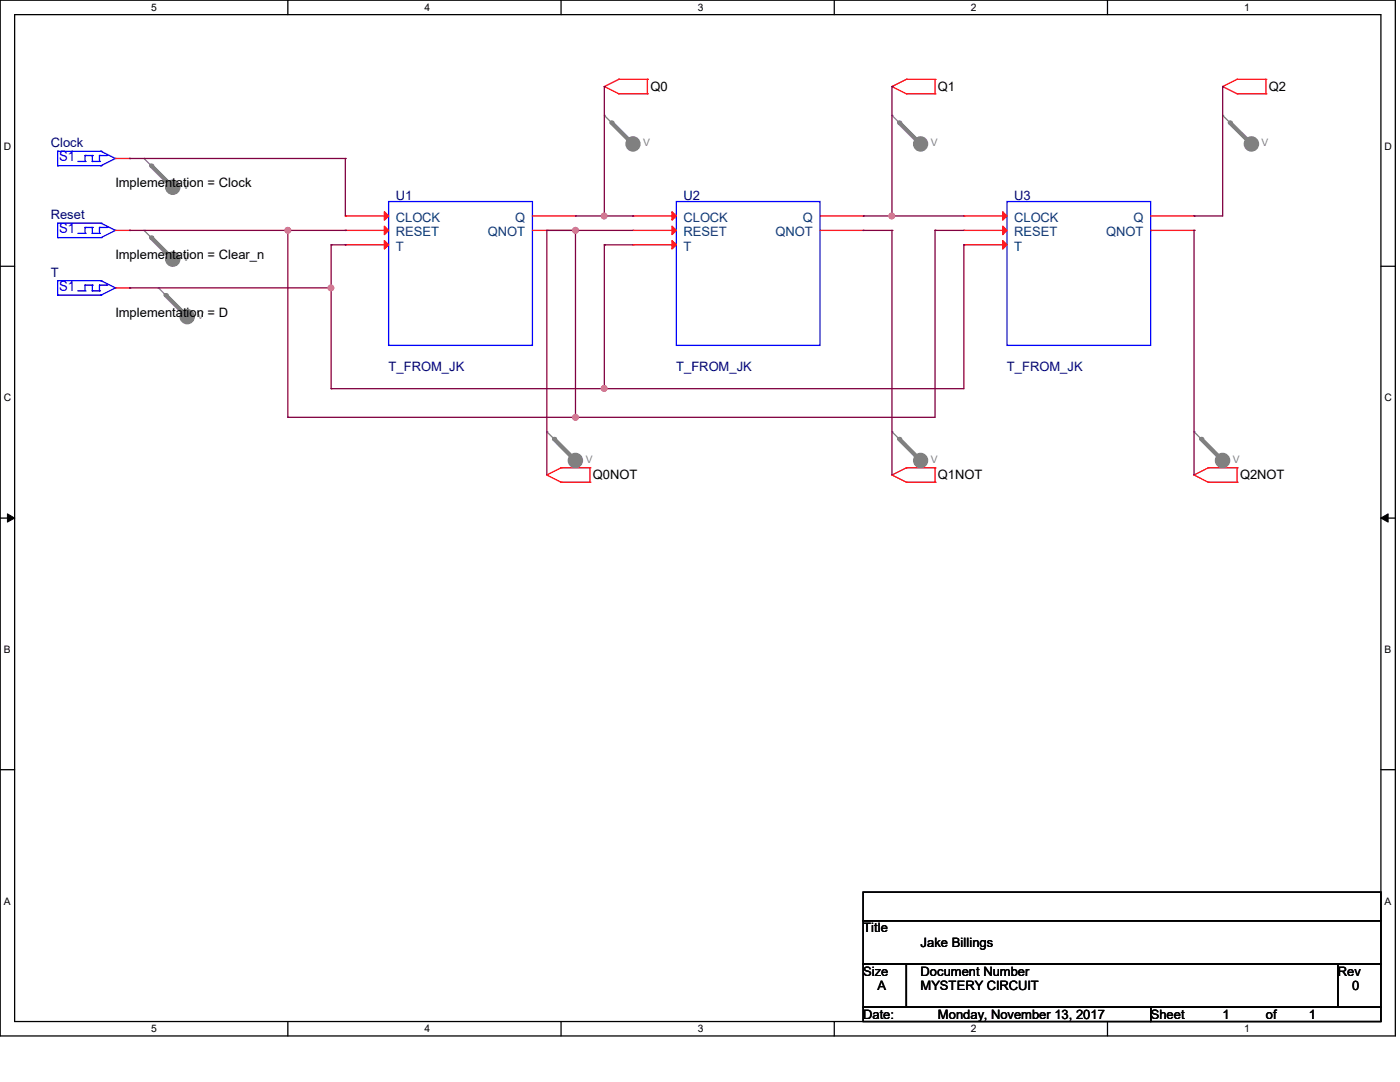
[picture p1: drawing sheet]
<svg xmlns="http://www.w3.org/2000/svg" width="279mm" height="216mm" viewBox="0 0 279 216" stroke-linecap="round" stroke-linejoin="round" font-family="sans-serif">
<path d="M0 0h278.5v206.7h-278.5zM2.9 2.9h272.7v200.9h-272.7z" fill="none" stroke="#000" stroke-width=".25"/>
<g fill="#fff">
<path d="M30.2 .3h1.1v2.3h-1.1z"/>
<path d="M30.2 204.1h1.1v2.3h-1.1z"/>
</g>
<path d="M57.4 0v2.9M57.4 203.8v2.9" fill="none" stroke="#000" stroke-width=".25"/>
<g fill="#fff">
<path d="M84.7 .3h1.1v2.3h-1.1z"/>
<path d="M84.7 204.1h1.1v2.3h-1.1z"/>
</g>
<path d="M112 0v2.9M112 203.8v2.9" fill="none" stroke="#000" stroke-width=".25"/>
<g fill="#fff">
<path d="M139.2 .3h1.1v2.3h-1.1z"/>
<path d="M139.2 204.1h1.1v2.3h-1.1z"/>
</g>
<path d="M166.5 0v2.9M166.5 203.8v2.9" fill="none" stroke="#000" stroke-width=".25"/>
<g fill="#fff">
<path d="M193.8 .3h1.1v2.3h-1.1z"/>
<path d="M193.8 204.1h1.1v2.3h-1.1z"/>
</g>
<path d="M221 0v2.9M221 203.8v2.9" fill="none" stroke="#000" stroke-width=".25"/>
<g fill="#fff">
<path d="M248.3 .3h1.1v2.3h-1.1z"/>
<path d="M248.3 204.1h1.1v2.3h-1.1z"/>
<path d="M.8 28h1.4v2.3h-1.4z"/>
<path d="M276.3 28h1.4v2.3h-1.4z"/>
<path d="M.8 78.2h1.4v2.3h-1.4z"/>
<path d="M276.3 78.2h1.4v2.3h-1.4z"/>
</g>
<path d="M0 53.1h2.9M275.6 53.1h2.9" fill="none" stroke="#000" stroke-width=".25"/>
<g fill="#fff">
<path d="M.8 128.5h1.3v2.2h-1.3z"/>
<path d="M276.3 128.5h1.3v2.2h-1.3z"/>
</g>
<path d="M0 103.4h2.9M275.6 103.4h2.9" fill="none" stroke="#000" stroke-width=".25"/>
<path d="M1.5 102.5l1.4 .9-1.4 .8zM275.6 103.4l1.4-.9v1.7z" fill="#000" stroke="#000" stroke-width=".2"/>
<g fill="#fff">
<path d="M.8 178.7h1.3v2.2h-1.3z"/>
<path d="M276.3 178.7h1.3v2.2h-1.3z"/>
</g>
<path d="M0 153.6h2.9M275.6 153.6h2.9M172.3 178h103.3v5.7h-103.3zM172.3 183.7h103.3v8.7h-103.3zM172.3 192.4h8.6v8.6h-8.6zM180.9 192.4h86.1v8.6h-86.1zM267 192.4h8.6v8.6h-8.6zM172.3 201h57.4v2.8h-57.4zM229.7 201h45.9v2.8h-45.9z" fill="none" stroke="#000" stroke-width=".25"/>
<g fill="none" stroke="#f00" stroke-width=".25">
<path d="M120.6 17.3h.1M120.6 17.3l2.9 1.4M123.5 15.8h.1M123.5 18.7h.1M123.5 15.8h5.7M123.5 18.7h5.7M123.5 15.8l-2.9 1.5M129.2 15.8h.1M129.2 18.7h.1M129.2 15.8v2.9M178 17.3h.1M178 17.3l2.9 1.4"/>
<path d="M180.9 15.8h.1M180.9 18.7h.1M180.9 15.8l-2.9 1.5M180.9 15.8h5.7M180.9 18.7h5.7M186.6 15.8h.1M186.6 18.7h.1M186.6 15.8v2.9M244 17.3h.1M244 17.3l2.9 1.4M246.9 15.8h.1M246.9 18.7h.1"/>
<path d="M246.9 15.8h5.7M246.9 18.7h5.7M246.9 15.8l-2.9 1.5M252.6 15.8h.1M252.6 18.7h.1M252.6 15.8v2.9M109.1 94.8h.1M109.1 94.8l2.9 1.4M112 93.3h.1M112 96.2h.1M112 93.3l-2.9 1.5M112 93.3h5.7"/>
<path d="M112 96.2h5.7M117.7 93.3h.1M117.7 96.2h.1M117.7 93.3v2.9M178 94.8h.1M178 94.8l2.9 1.4M180.9 93.3h.1M180.9 96.2h.1M180.9 93.3h5.7M180.9 96.2h5.7M180.9 93.3l-2.9 1.5M186.6 93.3h.1"/>
<path d="M186.6 96.2h.1M186.6 93.3v2.9M238.3 94.8h.1M238.3 94.8l2.8 1.4M241.1 93.3h.1M241.1 96.2h.1M241.1 93.3h5.8M241.1 96.2h5.8M241.1 93.3l-2.8 1.5M246.9 93.3h.1M246.9 96.2h.1M246.9 93.3v2.9"/>
</g>
<circle cx="34.5" cy="37.4" r="1.42" fill="#808080" stroke="#808080" stroke-width=".25"/>
<path d="M28.7 31.6h.1M28.7 31.6l5.8 5.8" fill="none" stroke="#808080" stroke-width=".25"/>
<path d="M30.2 33.1l4.3 4.3" fill="none" stroke="#808080" stroke-width=".85"/>
<circle cx="30.2" cy="33.1" r=".42" fill="#808080"/>
<circle cx="34.5" cy="51.7" r="1.42" fill="#808080" stroke="#808080" stroke-width=".25"/>
<path d="M28.7 46h.1M28.7 46l5.8 5.7" fill="none" stroke="#808080" stroke-width=".25"/>
<path d="M30.2 47.4l4.3 4.3" fill="none" stroke="#808080" stroke-width=".85"/>
<circle cx="30.2" cy="47.4" r=".42" fill="#808080"/>
<circle cx="37.4" cy="63.2" r="1.42" fill="#808080" stroke="#808080" stroke-width=".25"/>
<path d="M31.6 57.4h.1M31.6 57.4l5.8 5.8" fill="none" stroke="#808080" stroke-width=".25"/>
<path d="M33.1 58.9l4.3 4.3" fill="none" stroke="#808080" stroke-width=".85"/>
<circle cx="33.1" cy="58.9" r=".42" fill="#808080"/>
<circle cx="126.3" cy="28.7" r="1.41" fill="#808080" stroke="#808080" stroke-width=".25"/>
<path d="M120.6 23h.1M120.6 23l5.7 5.7" fill="none" stroke="#808080" stroke-width=".25"/>
<path d="M122 24.5l4.3 4.2" fill="none" stroke="#808080" stroke-width=".85"/>
<circle cx="122" cy="24.5" r=".42" fill="#808080"/>
<circle cx="183.7" cy="28.7" r="1.41" fill="#808080" stroke="#808080" stroke-width=".25"/>
<path d="M178 23h.1M178 23l5.7 5.7" fill="none" stroke="#808080" stroke-width=".25"/>
<path d="M179.5 24.5l4.2 4.2" fill="none" stroke="#808080" stroke-width=".85"/>
<circle cx="179.5" cy="24.5" r=".42" fill="#808080"/>
<circle cx="249.7" cy="28.7" r="1.42" fill="#808080" stroke="#808080" stroke-width=".25"/>
<path d="M244 23h.1M244 23l5.8 5.7" fill="none" stroke="#808080" stroke-width=".25"/>
<path d="M245.4 24.5l4.4 4.2" fill="none" stroke="#808080" stroke-width=".85"/>
<circle cx="245.4" cy="24.5" r=".42" fill="#808080"/>
<circle cx="114.8" cy="91.9" r="1.42" fill="#808080" stroke="#808080" stroke-width=".25"/>
<path d="M109.1 86.1h.1M109.1 86.1l5.8 5.8" fill="none" stroke="#808080" stroke-width=".25"/>
<path d="M110.6 87.6l4.3 4.3" fill="none" stroke="#808080" stroke-width=".85"/>
<circle cx="110.6" cy="87.6" r=".42" fill="#808080"/>
<circle cx="183.7" cy="91.9" r="1.41" fill="#808080" stroke="#808080" stroke-width=".25"/>
<path d="M178 86.1h.1M178 86.1l5.7 5.8" fill="none" stroke="#808080" stroke-width=".25"/>
<path d="M179.5 87.6l4.2 4.3" fill="none" stroke="#808080" stroke-width=".85"/>
<circle cx="179.5" cy="87.6" r=".42" fill="#808080"/>
<circle cx="244" cy="91.9" r="1.42" fill="#808080" stroke="#808080" stroke-width=".25"/>
<path d="M238.3 86.1h.1M238.3 86.1l5.7 5.8" fill="none" stroke="#808080" stroke-width=".25"/>
<path d="M239.7 87.6l4.3 4.3" fill="none" stroke="#808080" stroke-width=".85"/>
<circle cx="239.7" cy="87.6" r=".42" fill="#808080"/>
<g fill="none" stroke="#00f" stroke-width=".25">
<path d="M11.5 33.1h.1M11.5 30.2h.1M11.5 30.2v2.9M11.5 33.1h8.7M11.5 30.2h8.7M15.5 32.2h1.5M17 32.2h.1M17 31h.1M17 31v1.2M17 31h1.4M18.4 31h.1M18.4 32.2h.1"/>
<path d="M18.4 31v1.2M18.4 32.2h1.5M19.9 32.2h.1M19.9 31h.1M19.9 31v1.2M19.9 31h1.4M20.2 30.2h.1M20.2 33.1h.1M20.2 30.2l2.8 1.4M21.3 31h.1M23 31.6h.1M23 31.6l-2.8 1.5"/>
<path d="M11.5 58.9h.1M11.5 56h.1M11.5 47.4h.1M11.5 44.5h.1M11.5 58.9h8.7M11.5 44.5v2.9M11.5 56v2.9M11.5 56h8.7M11.5 47.4h8.7M11.5 44.5h8.7M15.5 58h1.5M15.5 46.6h1.5"/>
<path d="M17 58h.1M17 56.9h.1M17 46.6h.1M17 45.4h.1M17 45.4v1.2M17 56.9v1.1M17 56.9h1.4M17 45.4h1.4M18.4 56.9h.1M18.4 58h.1M18.4 45.4h.1M18.4 46.6h.1"/>
<path d="M18.4 58h1.5M18.4 45.4v1.2M18.4 56.9v1.1M18.4 46.6h1.5M19.9 58h.1M19.9 56.9h.1M19.9 46.6h.1M19.9 45.4h.1M19.9 56.9h1.4M19.9 45.4v1.2M19.9 56.9v1.1M19.9 45.4h1.4"/>
<path d="M20.2 56h.1M20.2 58.9h.1M20.2 44.5h.1M20.2 47.4h.1M20.2 56l2.8 1.4M20.2 44.5l2.8 1.5M21.3 56.9h.1M21.3 45.4h.1M23 57.4h.1M23 46h.1M23 57.4l-2.8 1.5M23 46l-2.8 1.4"/>
<path d="M77.6 40.2h28.7v28.7h-28.7zM135 40.2h28.7v28.7h-28.7zM201 40.2h28.7v28.7h-28.7z"/>
</g>
<g fill="none" stroke="#f00" stroke-width=".25">
<path d="M23 31.6h2.9M25.9 31.6h.1M23 57.4h2.9M23 46h2.9M25.9 57.4h.1M25.9 46h.1M68.9 43.1h.1M68.9 46h.1M68.9 48.9h.1M68.9 43.1h8.7M68.9 46h8.7M68.9 48.9h8.7"/>
<path d="M106.3 43.1h8.6M106.3 46h8.6M114.9 43.1h.1M114.9 46h.1M126.3 43.1h.1M126.3 46h.1M126.3 48.9h.1M126.3 43.1h8.7M126.3 46h8.7M126.3 48.9h8.7M163.7 43.1h8.6M163.7 46h8.6"/>
<path d="M172.3 43.1h.1M172.3 46h.1M192.4 43.1h.1M192.4 46h.1M192.4 48.9h.1M192.4 43.1h8.6M192.4 46h8.6M192.4 48.9h8.6M229.7 43.1h8.6M229.7 46h8.6M238.3 43.1h.1M238.3 46h.1"/>
</g>
<g fill="#f00" stroke="#f00" stroke-width=".25">
<path d="M134.1 42.2l.9 .9-.9 .8z"/>
<path d="M134.1 45.1l.9 .9-.9 .8z"/>
<path d="M134.1 48l.9 .9-.9 .8z"/>
<path d="M200.1 42.2l.9 .9-.9 .8z"/>
<path d="M200.1 45.1l.9 .9-.9 .8z"/>
<path d="M200.1 48l.9 .9-.9 .8z"/>
<path d="M76.7 42.2l.9 .9-.9 .8z"/>
<path d="M76.7 45.1l.9 .9-.9 .8z"/>
<path d="M76.7 48l.9 .9-.9 .8z"/>
</g>
<g fill="none" stroke="#800040" stroke-width=".25">
<path d="M120.6 17.3h.1M120.6 17.3v25.8M178 17.3h.1M178 17.3v25.8M244 17.3h.1M244 17.3v25.8h-5.7M25.9 31.6h.1M25.9 31.6h43M68.9 31.6h.1M68.9 31.6v11.5M25.9 57.4h.1M25.9 46h.1"/>
<path d="M25.9 57.4h40.2M25.9 46h43M57.4 46h.1M57.4 46v37.3M66.1 57.4h.1M66.1 48.9h.1M66.1 48.9h2.8M66.1 48.9v28.7M68.9 48.9h.1M68.9 46h.1M109.1 46h.1M109.1 46h17.2"/>
<path d="M109.1 46v48.8M114.9 46h.1M114.9 43.1h11.4M114.9 46v37.3M120.6 43.1h.1M120.6 48.9h.1M120.6 48.9h5.7M120.6 48.9v28.7M126.3 43.1h.1M172.3 46h.1M172.3 43.1h.1M172.3 46h5.7"/>
<path d="M172.3 43.1h20.1M178 46h.1M178 43.1h.1M178 46v48.8M186.6 46h.1M186.6 46h5.8M186.6 46v37.3h-129.2M192.4 48.9h.1M192.4 48.9v28.7h-126.3M238.3 46h.1M238.3 43.1h.1M238.3 46v48.8"/>
<path d="M66.1 77.6h.1M120.6 77.6h.1M57.4 83.3h.1M114.9 83.3h.1"/>
</g>
<g fill="#f0f" stroke="#f0f" stroke-width=".25">
<circle cx="120.6" cy="43.1" r=".55"/>
<circle cx="114.9" cy="46" r=".55"/>
<circle cx="57.4" cy="46" r=".55"/>
<circle cx="114.9" cy="83.3" r=".55"/>
<circle cx="178" cy="43.1" r=".55"/>
<circle cx="66" cy="57.4" r=".55"/>
<circle cx="120.6" cy="77.5" r=".55"/>
</g>
<g font-size="2.8" fill="#00f">
<text x="11.8" y="32.2">S1</text>
<text x="11.8" y="46.5">S1</text>
<text x="11.8" y="58">S1</text>
</g>
<g font-size="2.6">
<text x="129.8" y="18.2">Q0</text>
<text x="187.2" y="18.2">Q1</text>
<text x="253.2" y="18.2">Q2</text>
<text x="23" y="37.4">Implementation = Clock</text>
<text x="23" y="51.7">Implementation = Clear_n</text>
<text x="23" y="63.2">Implementation = D</text>
<text x="118.3" y="95.7">Q0NOT</text>
<text x="187.2" y="95.7">Q1NOT</text>
<text x="247.5" y="95.7">Q2NOT</text>
<text x="172.3" y="186.1">Title</text>
<text x="183.7" y="188.9">Jake Billings</text>
<text x="172.3" y="194.7">Size</text>
<text x="175.1" y="197.6">A</text>
<text x="183.7" y="194.7">Document Number</text>
<text x="183.7" y="197.6">MYSTERY CIRCUIT</text>
<text x="267" y="194.7">Rev</text>
<text x="269.8" y="197.6">0</text>
<text x="172.3" y="203.3">Date:</text>
<text x="187.2" y="203.3">Monday, November 13, 2017</text>
<text x="229.7" y="203.3">Sheet</text>
<text x="244" y="203.3">1</text>
<text x="252.6" y="203.3">of</text>
<text x="261.2" y="203.3">1</text>
</g>
<g font-size="2.6" fill="#000080">
<text x="10.1" y="29.4">Clock</text>
<text x="79" y="40">U1</text>
<text x="136.4" y="40">U2</text>
<text x="202.4" y="40">U3</text>
<text x="10.1" y="43.7">Reset</text>
<text x="10.1" y="55.2">T</text>
<text x="77.6" y="74.1">T_FROM_JK</text>
<text x="135" y="74.1">T_FROM_JK</text>
<text x="201" y="74.1">T_FROM_JK</text>
</g>
<g font-size="2.6" fill="#004080">
<text x="79" y="44.3">CLOCK</text>
<text x="79" y="47.2">RESET</text>
<text x="97.4" y="47.2">QNOT</text>
<text x="102.8" y="44.3">Q</text>
<text x="136.4" y="44.3">CLOCK</text>
<text x="136.4" y="47.2">RESET</text>
<text x="154.8" y="47.2">QNOT</text>
<text x="160.2" y="44.3">Q</text>
<text x="202.4" y="44.3">CLOCK</text>
<text x="202.4" y="47.2">RESET</text>
<text x="220.8" y="47.2">QNOT</text>
<text x="226.2" y="44.3">Q</text>
<text x="79" y="50">T</text>
<text x="136.4" y="50">T</text>
<text x="202.4" y="50">T</text>
</g>
<g font-size="2.1">
<text x="30.2" y="2.2">5</text>
<text x="84.7" y="2.2">4</text>
<text x="139.2" y="2.2">3</text>
<text x="193.8" y="2.2">2</text>
<text x="248.3" y="2.2">1</text>
<text x=".8" y="29.8">D</text>
<text x="276.3" y="29.8">D</text>
<text x=".8" y="80.1">C</text>
<text x="276.3" y="80.1">C</text>
<text x=".8" y="130.3">B</text>
<text x="276.3" y="130.3">B</text>
<text x=".8" y="180.5">A</text>
<text x="276.3" y="180.5">A</text>
<text x="30.2" y="206">5</text>
<text x="84.7" y="206">4</text>
<text x="139.2" y="206">3</text>
<text x="193.8" y="206">2</text>
<text x="248.3" y="206">1</text>
</g>
<g font-size="2.1" fill="#808080">
<text x="128.4" y="29.1">V</text>
<text x="185.8" y="29.1">V</text>
<text x="251.8" y="29.1">V</text>
<text x="36.5" y="37.8">V</text>
<text x="36.5" y="52.1">V</text>
<text x="39.4" y="63.6">V</text>
<text x="116.9" y="92.3">V</text>
<text x="185.8" y="92.3">V</text>
<text x="246" y="92.3">V</text>
</g>
</svg>
